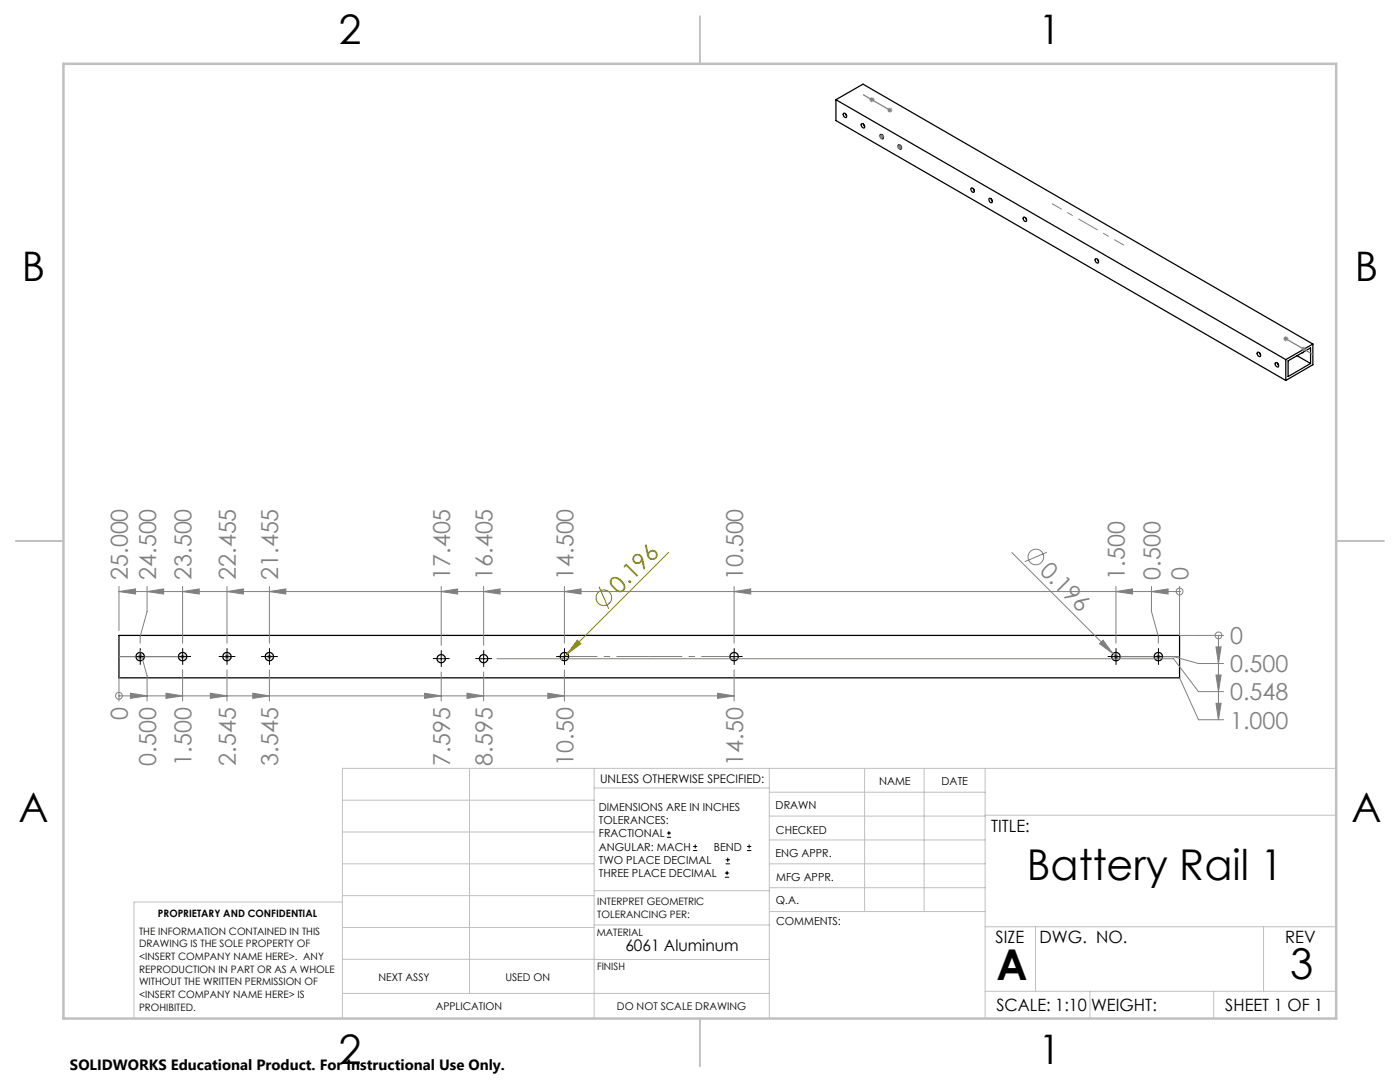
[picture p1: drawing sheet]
<svg xmlns="http://www.w3.org/2000/svg" width="279mm" height="216mm" viewBox="0 0 279 216" stroke-linecap="round" stroke-linejoin="round" font-family="sans-serif">
<g fill="none" stroke="#000" stroke-width=".25">
<path d="M166.8 19.9v4.2l89.8 51.8M166.8 19.9l89.8 51.9M166.8 19.9l5.4-3.1 89.8 51.9M168.4 22.6a.52 .52 0 0 1 .5 .3 .52 .52 0 0 1-.1 .6l-.4-.3-.1-.4zM168.7 22.7l.2 .4M171.9 24.8a.45 .45 0 0 1 .6 .1 .45 .45 0 0 1-.2 .6l-.4-.4zM172.3 24.8l.2 .4M175.6 26.9a.47 .47 0 0 1 .6 .2 .47 .47 0 0 1-.1 .6l-.4-.3zM176.1 27l.2 .3M179.3 28.9a.52 .52 0 0 1 .5 .3 .52 .52 0 0 1-.1 .6l-.4-.3-.1-.4zM179.7 29l.2 .4M193.9 37.5a.51 .51 0 0 1 .5 .3 .51 .51 0 0 1-.2 .6l-.3-.3-.2-.4z"/>
<path d="M194.2 37.6l.3 .4M197.4 39.7a.47 .47 0 0 1 .5 .2 .47 .47 0 0 1-.1 .6l-.4-.4zM197.8 39.7l.2 .4M204.3 43.3a.51 .51 0 0 1 .5 .3 .51 .51 0 0 1-.1 .6l-.4-.3-.1-.3zM204.6 43.5l.3 .3M218.7 51.6a.52 .52 0 0 1 .4 .3 .52 .52 0 0 1-.1 .6l-.3-.3-.2-.3zM219 51.8l.3 .3M250.9 70.4a.47 .47 0 0 1 .6 .2 .47 .47 0 0 1-.1 .6l-.4-.3zM251.4 70.4l.2 .4M254.6 72.4a.5 .5 0 0 1 .5 .2 .5 .5 0 0 1-.1 .6l-.4-.3zM255 72.5l.2 .3M256.6 71.8v4.1"/>
<path d="M257.1 72l4.4-2.6v3.1l-4.4 2.6zM258.9 71l2.6 1.5M260.1 70.3l-.2 .1M262 68.7l-5.4 3.1M262 68.7v4.1l-5.4 3.1M23.7 126.8h211.7v8.5h-211.7z"/>
<circle cx="28" cy="131" r=".84"/>
<circle cx="36.4" cy="131" r=".84"/>
<circle cx="45.3" cy="131" r=".83"/>
<circle cx="53.7" cy="131" r=".83"/>
<circle cx="88" cy="131.4" r=".82"/>
<circle cx="96.5" cy="131.4" r=".82"/>
<circle cx="112.6" cy="131" r=".84"/>
<circle cx="146.5" cy="131" r=".84"/>
<circle cx="222.7" cy="131" r=".84"/>
<circle cx="231.2" cy="131" r=".84"/>
</g>
<g fill="none" stroke="#808080" stroke-width=".2">
<path d="M173.5 19.9h1M173.6 19.5l.8 .7M174 19.4v1M174.4 19.5l-.8 .7M175.5 27.3h1M175.6 26.9l.7 .7M176 26.8v1M176.3 26.9l-.7 .7M177.1 22h1M177.2 21.6l.7 .7M177.6 21.5v1M177.9 21.6l-.7 .7"/>
<path d="M179.1 29.4h1M179.2 29l.7 .7M179.6 28.8v1M179.9 29l-.7 .7M256.1 67.6h1M256.3 67.2l.7 .7M256.6 67.1v1M257 67.2l-.7 .7M259.7 69.7h1M259.9 69.3l.7 .7M260.2 69.2v1M260.6 69.3l-.7 .7"/>
<path d="M23.7 118l3.4-.5v1zM23.7 118h211.7M23.7 117v8.8M29.4 118l3.3-.5v1zM29.4 117v5l-1.4 5v1.3M36.4 118l3.4-.5v1zM36.4 117v11.3M45.3 117v11.3M45.3 118l3.3-.5v1zM53.8 117v11.3M53.8 118l3.2-.5v1zM88.1 117v11.8"/>
<path d="M88.1 118l3.2-.5v1zM96.5 117v11.8M96.5 118l3.3-.5v1zM112.6 117v11.3M112.6 118l3.4-.5v1zM146.5 117v11.3M146.5 118l3.3-.5v1zM201.9 110.2l20.2 20.2M208.9 110.2l-4.4 1.9M222.7 117v11.3M222.7 118l3.3-.5v1zM229.8 117v5l1.4 5v1.3"/>
<path d="M229.8 118l3.3-.5v1zM235.4 118h.1M235.4 117v9.8h8.8M23.7 138.9h.1M23.7 135.3h.1M23.7 135.3v4.6M23.7 138.9h122.8M26 138.3l3.4 .6-3.4 .4zM27.5 131h1M27.6 130.7l.7 .7M28 131.7v-1.8l1.4 5v5M28.3 130.7l-.7 .7"/>
<path d="M33.1 138.3l3.3 .6-3.3 .4zM35.9 131h1M36.1 130.7l.7 .7M36.4 130.5v1M36.4 133.7v6.2M36.8 130.7l-.7 .7M42 138.3l3.3 .6-3.3 .4zM44.8 131h1M44.9 130.7l.7 .7M45.3 130.5v1M45.3 133.7v6.2M45.6 130.7l-.7 .7"/>
<path d="M50.4 138.3l3.4 .6-3.4 .4zM53.3 131h1M53.4 130.7l.7 .7M53.8 133.7v6.2M53.8 130.5v1M54.1 130.7l-.7 .7M84.7 138.3l3.4 .6-3.4 .4zM88.1 134.1v5.8M93.2 138.3l3.3 .6-3.3 .4zM96.5 134.1v5.8M99.2 131.4h135l5 6.6h5M109.3 138.3l3.3 .6-3.3 .4z"/>
<path d="M112.6 133.7v6.2M143.2 138.3l3.3 .6-3.3 .4zM146.5 133.7v6.2M219.4 128.4l.7-.7 2 2.7zM222.1 130.4l1.2 1.2M222.2 131h1M222.7 130.5v1M223.1 130.7l-.7 .7M230.7 131h1M230.8 130.7l.7 .7M231.2 130.5v1M231.5 130.7l-.7 .7"/>
<path d="M233.9 131l5.3 1.4h5M235.4 135.3l3.8 8.3h5M242.7 129.1h1l-.5 3.3zM242.7 134.7h1l-.5 3.3zM243.2 126.8h.1M243.2 126.8v16.8M242.7 140.3h1l-.5 3.3z"/>
<circle cx="206.7" cy="111.1" r="1.57"/>
<circle cx="235.4" cy="118" r=".68"/>
<circle cx="23.7" cy="138.8" r=".68"/>
<circle cx="243.2" cy="126.8" r=".69"/>
</g>
<g fill="none" stroke="#808000" stroke-width=".2">
<path d="M119.6 117.1l1.9 4.4M133.4 110.2l-21.4 21.4M115.2 127.7l.7 .7-2.7 2z"/>
<circle cx="120.5" cy="119.3" r="1.55"/>
</g>
<g fill="none" stroke="#000" stroke-width=".2">
<path d="M27.1 131h1.7M28 130.2v1.7M35.6 131h1.7M36.4 130.2v1.7M44.5 131h1.6M45.3 130.2v1.7M52.9 131h1.7M53.8 130.2v1.7M87.2 131.4h1.7M88.1 130.6v1.7M95.7 131.4h1.6M96.5 130.6v1.7"/>
<path d="M111.8 131h1.7M112.6 130.2v1.7M145.7 131h1.7M146.5 130.2v1.7M221.9 131h1.7M222.7 130.2v1.7M230.3 131h1.7M231.2 130.2v1.7M133.1 167.1h.8M133.1 166.2h.8M133.5 165.8v.9M138.3 169.7h.8"/>
<path d="M138.3 168.9h.8M138.7 168.5v.8M144.7 175h.8M144.7 174.2h.8M144.8 172.4h.9M144.8 171.6h.9M145.1 173.8v.8M145.2 171.1v.9M149.1 169.7h.8M149.1 168.9h.8M149.5 168.5v.8"/>
</g>
<g fill="none" stroke="#000" stroke-width=".2" stroke-dasharray="15.2 1.3 1.3 1.3" stroke-linecap="butt">
<path d="M27.2 131h-.9M28 130.2v-.9M28 131.8v.9M28.8 131h.9M35.6 131h-.8M36.5 130.2v-.9M36.5 131.8v.9M37.3 131h.8M44.5 131h-.9M45.3 130.2v-.9M45.3 131.8v.9M46.1 131h.9"/>
<path d="M52.9 131h-.8M53.8 130.2v-.9M53.8 131.8v.9M54.6 131h.8M87.2 131.4h-.8M88.1 130.6v-.9M88.1 132.2v.9M88.9 131.4h.8M95.7 131.4h-.8M96.5 130.6v-.9M96.5 132.2v.9M97.4 131.4h.8"/>
<path d="M111.8 131h-.8M112.7 130.2v-.9M112.7 131.8v.9M113.5 131h.8M145.7 131h-.8M146.5 130.2v-.9M146.5 131.8v.9M147.4 131h.8M221.9 131h-.8M222.7 130.2v-.9M222.7 131.8v.9M223.6 131h.8"/>
<path d="M230.4 131h-.9M231.2 130.2v-.9M231.2 131.8v.9M232 131h.9"/>
</g>
<path d="M172.2 18.9l5.4 3.1M256.6 67.6l5.4 3.1M23.7 131h12.7M222.7 131h12.7" fill="none" stroke="#808080" stroke-width=".25"/>
<path d="M129.6 131h-16.9M129.6 131h16.9" fill="none" stroke="#808080" stroke-width=".2" stroke-dasharray="15.2 1.3 1.3 1.3" stroke-dashoffset="8.7" stroke-linecap="butt"/>
<path d="M217.1 44.8l-7.2-4.2M217.1 44.8l7.2 4.1" fill="none" stroke="#808080" stroke-width=".2" stroke-dasharray="15.2 1.3 1.3 1.3" stroke-dashoffset="13" stroke-linecap="butt"/>
<g fill="none" stroke="#c0c0c0" stroke-width=".2">
<path d="M68.3 159.7h50.3M93.7 153.3v44.9M118.6 153.3v49.9M118.6 157.2h34.9M153.5 153.3v49.9M153.5 158.1h43.1M172.5 153.3v28.6M184.4 153.3v28.6M196.6 153.3v49.9M266.7 153.3h-198.4v49.9M68.3 178.7h50.3M68.3 172.4h50.3"/>
<path d="M68.3 166h50.3M68.3 180h-41.6v23.2M118.6 177.7h35M153.5 167.6h43.1M153.5 162.8h43.1M153.5 172.4h43.1M153.5 177.1h43.1M196.6 162.7h70.1M68.3 198.2h85.2M68.3 191.4l85.2 .1M68.3 185.1h50.3M118.6 184.6h35"/>
<path d="M153.6 181.9h43M196.6 197.8h70.1M196.6 184.9h70.1M206.7 184.9v12.9M217.5 197.8v5.4M242.2 197.8v5.4M252.2 184.9v12.9"/>
</g>
<path d="M139.7 3.2v9.5M3.1 107.9h9.6M266.7 107.9h9.5M139.7 203.2v9.6" fill="none" stroke="#c0c0c0" stroke-width=".25"/>
<path d="M12.7 12.7h254v190.5h-254z" fill="none" stroke="#c0c0c0" stroke-width=".5"/>
<path d="M115.2 127.7l.7 .7-2.7 2z" fill="#808000"/>
<g fill="#808080">
<path d="M219.4 128.4l.7-.7 2 2.7z"/>
<path d="M242.7 129.1h1l-.5 3.3zM242.7 140.3h1l-.5 3.3zM242.7 134.7h1l-.5 3.3z"/>
<path d="M229.8 118l3.3-.5v1zM222.7 118l3.3-.5v1zM146.5 118l3.3-.5v1zM112.6 118l3.4-.5v1zM96.5 118l3.3-.5v1zM88.1 118l3.2-.5v1zM53.8 118l3.2-.5v1zM45.3 118l3.3-.5v1zM36.4 118l3.4-.5v1zM29.4 118l3.3-.5v1zM23.7 118l3.4-.5v1zM26 138.3l3.4 .6-3.4 .4zM33.1 138.3l3.3 .6-3.3 .4zM42 138.3l3.3 .6-3.3 .4zM50.4 138.3l3.4 .6-3.4 .4zM84.7 138.3l3.4 .6-3.4 .4zM93.2 138.3l3.3 .6-3.3 .4zM109.3 138.3l3.3 .6-3.3 .4zM143.2 138.3l3.3 .6-3.3 .4z"/>
</g>
<g font-size="8.5">
<text x="204.9" y="175.5">Battery Rail 1</text>
<text x="198.9" y="195.5">A</text>
<text x="257.5" y="195.4">3</text>
</g>
<g font-size="8.1">
<text x="67.6" y="8.9">2</text>
<text x="207.3" y="8.9">1</text>
<text x="4.4" y="56.2">B</text>
<text x="270.4" y="56.2">B</text>
<text x="3.7" y="164.1">A</text>
<text x="269.7" y="164.1">A</text>
<text x="67.6" y="212.4">2</text>
<text x="207.3" y="212.4">1</text>
</g>
<g font-size="4.7" fill="#808080">
<text x="25.5" y="115.7" transform="rotate(-90 25.5 115.7)">25.000</text>
<text x="31.1" y="115.7" transform="rotate(-90 31.1 115.7)">24.500</text>
<text x="38.2" y="115.7" transform="rotate(-90 38.2 115.7)">23.500</text>
<text x="47.1" y="115.7" transform="rotate(-90 47.1 115.7)">22.455</text>
<text x="55.5" y="115.7" transform="rotate(-90 55.5 115.7)">21.455</text>
<text x="89.8" y="115.7" transform="rotate(-90 89.8 115.7)">17.405</text>
<text x="98.3" y="115.7" transform="rotate(-90 98.3 115.7)">16.405</text>
<text x="114.4" y="115.7" transform="rotate(-90 114.4 115.7)">14.500</text>
<text x="148.3" y="115.7" transform="rotate(-90 148.3 115.7)">10.500</text>
<text x="207.3" y="114.1" transform="rotate(45 207.3 114.1)">0.196</text>
<text x="224.5" y="115.7" transform="rotate(-90 224.5 115.7)">1.500</text>
<text x="231.6" y="115.7" transform="rotate(-90 231.6 115.7)">0.500</text>
<text x="237.2" y="115.7" transform="rotate(-90 237.2 115.7)">0</text>
<text x="245.5" y="128.5">0</text>
<text x="245.5" y="134.1">0.500</text>
<text x="25.5" y="143.7" transform="rotate(-90 25.5 143.7)">0</text>
<text x="245.5" y="139.8">0.548</text>
<text x="245.5" y="145.4">1.000</text>
<text x="31.1" y="152.8" transform="rotate(-90 31.1 152.8)">0.500</text>
<text x="38.2" y="152.8" transform="rotate(-90 38.2 152.8)">1.500</text>
<text x="47.1" y="152.8" transform="rotate(-90 47.1 152.8)">2.545</text>
<text x="55.5" y="152.8" transform="rotate(-90 55.5 152.8)">3.545</text>
<text x="89.8" y="152.8" transform="rotate(-90 89.8 152.8)">7.595</text>
<text x="98.3" y="152.8" transform="rotate(-90 98.3 152.8)">8.595</text>
<text x="114.4" y="152.8" transform="rotate(-90 114.4 152.8)">10.50</text>
<text x="148.3" y="152.8" transform="rotate(-90 148.3 152.8)">14.50</text>
</g>
<text font-size="4.7" fill="#808000" x="123.5" y="118.6" transform="rotate(-45 123.5 118.6)">0.196</text>
<g font-size="3.4">
<text x="197.8" y="166">TITLE:</text>
<text x="198.7" y="188.1">SIZE</text>
<text x="207.5" y="188.1">DWG. NO.</text>
<text x="256.5" y="188.2">REV</text>
<text x="198.8" y="201.7">SCALE: 1:10</text>
<text x="217.7" y="201.8">WEIGHT:</text>
<text x="244.5" y="201.7">SHEET 1 OF 1</text>
</g>
<text font-size="3.2" x="124.8" y="189.8">6061 Aluminum</text>
<text font-size="3" x="14" y="213.5">SOLIDWORKS Educational Product. For Instructional Use Only.</text>
<text font-size="2.4" x="119.8" y="156.2">UNLESS OTHERWISE SPECIFIED:</text>
<g font-size="2.2">
<text x="119.5" y="161.8">DIMENSIONS ARE IN INCHES</text>
<text x="154.8" y="161.4">DRAWN</text>
<text x="175.4" y="156.6">NAME</text>
<text x="187.9" y="156.7">DATE</text>
<text x="119.5" y="164.4">TOLERANCES:</text>
<text x="119.5" y="167.1">FRACTIONAL</text>
<text x="154.9" y="166.3">CHECKED</text>
<text x="119.5" y="169.7">ANGULAR: MACH</text>
<text x="119.5" y="172.4">TWO PLACE DECIMAL</text>
<text x="142.5" y="169.7">BEND</text>
<text x="154.8" y="171">ENG APPR.</text>
<text x="119.5" y="175">THREE PLACE DECIMAL</text>
<text x="154.9" y="175.7">MFG APPR.</text>
<text x="154.9" y="180.4">Q.A.</text>
<text x="154.9" y="184.6">COMMENTS:</text>
</g>
<g font-size="2.1">
<text x="75.5" y="195.7">NEXT ASSY</text>
<text x="100.9" y="195.7">USED ON</text>
<text x="86.9" y="201.5">APPLICATION</text>
<text x="123.1" y="201.6">DO NOT SCALE DRAWING</text>
</g>
<g font-size="2">
<text x="31.5" y="182.9">PROPRIETARY AND CONFIDENTIAL</text>
<text x="119.2" y="180.6">INTERPRET GEOMETRIC</text>
<text x="119.2" y="183.1">TOLERANCING PER:</text>
<text x="27.8" y="186.5">THE INFORMATION CONTAINED IN THIS</text>
<text x="27.8" y="189">DRAWING IS THE SOLE PROPERTY OF</text>
<text x="27.8" y="191.6">&lt;INSERT COMPANY NAME HERE&gt;. ANY</text>
<text x="119.1" y="186.7">MATERIAL</text>
<text x="27.8" y="194.1">REPRODUCTION IN PART OR AS A WHOLE</text>
<text x="27.8" y="196.6">WITHOUT THE WRITTEN PERMISSION OF</text>
<text x="119.1" y="193.5">FINISH</text>
<text x="27.8" y="199.1">&lt;INSERT COMPANY NAME HERE&gt; IS</text>
<text x="27.8" y="201.7">PROHIBITED.</text>
</g>
</svg>
